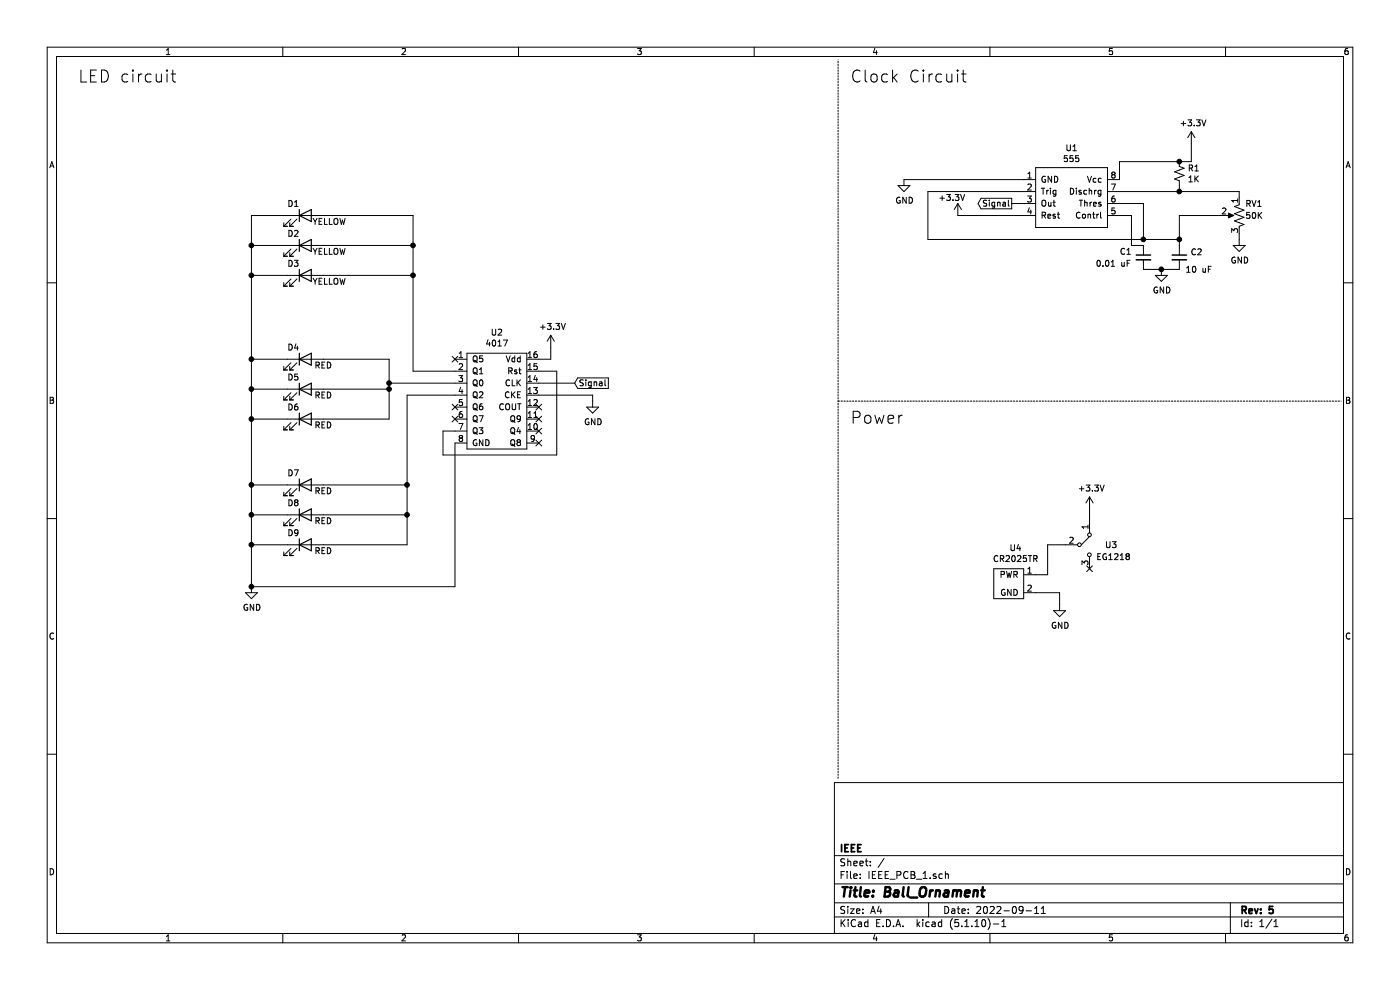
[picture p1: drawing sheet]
EESchema Schematic File Version 4
EELAYER 30 0
EELAYER END
$Descr A4 11693 8268
encoding utf-8
Sheet 1 1
Title "Ball_Ornament"
Date "2022-09-11"
Rev "5"
Comp "IEEE"
Comment1 ""
Comment2 ""
Comment3 ""
Comment4 ""
$EndDescr
Text GLabel 4800 3200 2    50   Input ~ 0
Signal
NoConn ~ 4500 3400
Wire Wire Line
	4500 3200 4800 3200
$Comp
L IEEE_PCB_Ornament:4017 U2
U 1 1
P 4150 3300
F 0 "U2" H 4150 3825 50  0000 C CNN
F 1 "4017" H 4150 3734 50  0000 C CNN
F 2 "IEEE_PCB_Ornament:4017" H 4200 3300 50  0001 C CNN
F 3 "" H 4200 3300 50  0001 C CNN
	1    4150 3300
	1    0    0    -1  
$EndComp
$Comp
L power:GND #PWR0107
U 1 1
P 4950 3350
F 0 "#PWR0107" H 4950 3100 50  0001 C CNN
F 1 "GND" H 4955 3177 50  0000 C CNN
F 2 "" H 4950 3350 50  0001 C CNN
F 3 "" H 4950 3350 50  0001 C CNN
	1    4950 3350
	1    0    0    -1  
$EndComp
$Comp
L power:+3.3V #PWR0105
U 1 1
P 4600 2900
F 0 "#PWR0105" H 4600 2750 50  0001 C CNN
F 1 "+3.3V" H 4615 3073 50  0000 C CNN
F 2 "" H 4600 2900 50  0001 C CNN
F 3 "" H 4600 2900 50  0001 C CNN
	1    4600 2900
	1    0    0    -1  
$EndComp
Wire Wire Line
	4500 3000 4600 3000
Wire Wire Line
	4600 3000 4600 2900
Wire Wire Line
	7750 2000 9550 2000
Wire Wire Line
	8550 1700 8450 1700
Wire Wire Line
	7550 1500 8550 1500
Wire Wire Line
	8550 1800 8000 1800
Wire Wire Line
	9950 1350 9950 1200
$Comp
L IEEE_PCB_Ornament:555 U1
U 1 1
P 8900 1600
F 0 "U1" H 8950 1965 50  0000 C CNN
F 1 "555" H 8950 1874 50  0000 C CNN
F 2 "IEEE_PCB_Ornament:555" H 8900 1150 50  0001 C CNN
F 3 "" H 8900 1150 50  0001 C CNN
	1    8900 1600
	1    0    0    -1  
$EndComp
Text GLabel 8450 1700 0    50   Output ~ 0
Signal
Wire Wire Line
	9850 1600 9350 1600
Wire Wire Line
	9550 1700 9350 1700
Wire Wire Line
	9350 1800 9450 1800
Wire Wire Line
	7750 1600 8550 1600
Connection ~ 9850 1350
Wire Wire Line
	9950 1350 9850 1350
$Comp
L power:+3.3V #PWR0104
U 1 1
P 8000 1800
F 0 "#PWR0104" H 8000 1650 50  0001 C CNN
F 1 "+3.3V" H 7950 1950 50  0000 C CNN
F 2 "" H 8000 1800 50  0001 C CNN
F 3 "" H 8000 1800 50  0001 C CNN
	1    8000 1800
	1    0    0    -1  
$EndComp
$Comp
L power:+3.3V #PWR0103
U 1 1
P 9950 1200
F 0 "#PWR0103" H 9950 1050 50  0001 C CNN
F 1 "+3.3V" H 9965 1373 50  0000 C CNN
F 2 "" H 9950 1200 50  0001 C CNN
F 3 "" H 9950 1200 50  0001 C CNN
	1    9950 1200
	1    0    0    -1  
$EndComp
$Comp
L power:GND #PWR0102
U 1 1
P 7550 1500
F 0 "#PWR0102" H 7550 1250 50  0001 C CNN
F 1 "GND" H 7555 1327 50  0000 C CNN
F 2 "" H 7550 1500 50  0001 C CNN
F 3 "" H 7550 1500 50  0001 C CNN
	1    7550 1500
	1    0    0    -1  
$EndComp
Wire Wire Line
	9700 2250 9850 2250
Connection ~ 9700 2250
$Comp
L power:GND #PWR0101
U 1 1
P 9700 2250
F 0 "#PWR0101" H 9700 2000 50  0001 C CNN
F 1 "GND" H 9705 2077 50  0000 C CNN
F 2 "" H 9700 2250 50  0001 C CNN
F 3 "" H 9700 2250 50  0001 C CNN
	1    9700 2250
	1    0    0    -1  
$EndComp
Wire Wire Line
	9550 2250 9700 2250
Connection ~ 9550 2000
Wire Wire Line
	7750 2000 7750 1600
Wire Wire Line
	9450 2050 9550 2050
Wire Wire Line
	9450 1800 9450 2050
Wire Wire Line
	9550 2000 9550 1700
Wire Wire Line
	9850 2000 9550 2000
Wire Wire Line
	9850 2050 9850 2000
$Comp
L Device:C_Small C2
U 1 1
P 9850 2150
F 0 "C2" H 9942 2196 50  0000 L CNN
F 1 "10 uF" H 9900 2050 50  0000 L CNN
F 2 "Capacitor_THT:CP_Radial_D5.0mm_P2.00mm" H 9850 2150 50  0001 C CNN
F 3 "~" H 9850 2150 50  0001 C CNN
	1    9850 2150
	1    0    0    -1  
$EndComp
Wire Wire Line
	9850 1550 9850 1600
Wire Wire Line
	9350 1350 9350 1500
Wire Wire Line
	9850 1350 9350 1350
$Comp
L Device:R_Small_US R1
U 1 1
P 9850 1450
F 0 "R1" H 9918 1496 50  0000 L CNN
F 1 "1K" H 9918 1405 50  0000 L CNN
F 2 "Resistor_THT:R_Axial_DIN0309_L9.0mm_D3.2mm_P12.70mm_Horizontal" H 9850 1450 50  0001 C CNN
F 3 "~" H 9850 1450 50  0001 C CNN
	1    9850 1450
	1    0    0    -1  
$EndComp
$Comp
L Device:R_POT_US RV1
U 1 1
P 10350 1800
F 0 "RV1" H 10300 1900 50  0000 R CNN
F 1 "50K" H 10300 1800 50  0000 R CNN
F 2 "IEEE_PCB_Ornament:CT6EP504" H 10350 1800 50  0001 C CNN
F 3 "~" H 10350 1800 50  0001 C CNN
	1    10350 1800
	-1   0    0    -1  
$EndComp
$Comp
L Device:C_Small C1
U 1 1
P 9550 2150
F 0 "C1" H 9350 2200 50  0000 L CNN
F 1 "0.01 uF" H 9150 2100 50  0000 L CNN
F 2 "Capacitor_THT:CP_Radial_D5.0mm_P2.00mm" H 9550 2150 50  0001 C CNN
F 3 "~" H 9550 2150 50  0001 C CNN
	1    9550 2150
	1    0    0    -1  
$EndComp
Wire Notes Line
	7000 6500 7000 500 
Wire Notes Line
	7000 3350 11200 3350
Text Notes 7100 700  0    100  ~ 0
Clock Circuit
Text Notes 7100 3550 0    100  ~ 0
Power 
Text Notes 650  700  0    100  ~ 0
LED circuit
Wire Wire Line
	9850 1800 9850 2000
Connection ~ 9850 2000
$Comp
L power:GND #PWR0110
U 1 1
P 10350 2000
F 0 "#PWR0110" H 10350 1750 50  0001 C CNN
F 1 "GND" H 10355 1827 50  0000 C CNN
F 2 "" H 10350 2000 50  0001 C CNN
F 3 "" H 10350 2000 50  0001 C CNN
	1    10350 2000
	1    0    0    -1  
$EndComp
Wire Wire Line
	9850 1600 10350 1600
Wire Wire Line
	10350 1600 10350 1650
Connection ~ 9850 1600
Wire Wire Line
	9850 1800 10200 1800
Wire Wire Line
	10350 1950 10350 2000
$Comp
L IEEE_PCB_Ornament:CR2025TR U4
U 1 1
P 8400 4900
F 0 "U4" H 8483 5225 50  0000 C CNN
F 1 "CR2025TR" H 8483 5134 50  0000 C CNN
F 2 "IEEE_PCB_Ornament:CR2025TR" H 8400 4900 50  0001 C CNN
F 3 "" H 8400 4900 50  0001 C CNN
	1    8400 4900
	1    0    0    -1  
$EndComp
$Comp
L IEEE_PCB_Ornament:EG1218 U3
U 1 1
P 9100 4550
F 0 "U3" V 9100 4369 50  0000 C CNN
F 1 "EG1218" V 9200 4350 50  0000 C CNN
F 2 "IEEE_PCB_Ornament:EG1218" H 9101 4769 50  0001 C CNN
F 3 "" H 9101 4769 50  0001 C CNN
	1    9100 4550
	0    -1   1    0   
$EndComp
$Comp
L power:+3.3V #PWR0108
U 1 1
P 9100 4250
F 0 "#PWR0108" H 9100 4100 50  0001 C CNN
F 1 "+3.3V" H 9115 4423 50  0000 C CNN
F 2 "" H 9100 4250 50  0001 C CNN
F 3 "" H 9100 4250 50  0001 C CNN
	1    9100 4250
	1    0    0    -1  
$EndComp
$Comp
L power:GND #PWR0109
U 1 1
P 8850 5050
F 0 "#PWR0109" H 8850 4800 50  0001 C CNN
F 1 "GND" H 8855 4877 50  0000 C CNN
F 2 "" H 8850 5050 50  0001 C CNN
F 3 "" H 8850 5050 50  0001 C CNN
	1    8850 5050
	1    0    0    -1  
$EndComp
Wire Wire Line
	8650 4800 8750 4800
Wire Wire Line
	8750 4800 8750 4550
Wire Wire Line
	8750 4550 8900 4550
Wire Wire Line
	8650 4950 8850 4950
Wire Wire Line
	8850 4950 8850 5050
Wire Wire Line
	9100 4350 9100 4250
NoConn ~ 9100 4750
Wire Wire Line
	4500 3300 4950 3300
Wire Wire Line
	4950 3300 4950 3350
$Comp
L Device:LED D1
U 1 1
P 2550 1800
F 0 "D1" H 2450 1900 50  0000 C CNN
F 1 "YELLOW" H 2750 1750 50  0000 C CNN
F 2 "LED_THT:LED_D5.0mm_Clear" H 2550 1800 50  0001 C CNN
F 3 "~" H 2550 1800 50  0001 C CNN
	1    2550 1800
	1    0    0    -1  
$EndComp
$Comp
L Device:LED D3
U 1 1
P 2550 2300
F 0 "D3" H 2450 2400 50  0000 C CNN
F 1 "YELLOW" H 2750 2250 50  0000 C CNN
F 2 "LED_THT:LED_D5.0mm_Clear" H 2550 2300 50  0001 C CNN
F 3 "~" H 2550 2300 50  0001 C CNN
	1    2550 2300
	1    0    0    -1  
$EndComp
$Comp
L Device:LED D4
U 1 1
P 2550 3000
F 0 "D4" H 2450 3100 50  0000 C CNN
F 1 "RED" H 2700 2950 50  0000 C CNN
F 2 "LED_THT:LED_D5.0mm_Clear" H 2550 3000 50  0001 C CNN
F 3 "~" H 2550 3000 50  0001 C CNN
	1    2550 3000
	1    0    0    -1  
$EndComp
$Comp
L Device:LED D5
U 1 1
P 2550 3250
F 0 "D5" H 2450 3350 50  0000 C CNN
F 1 "RED" H 2700 3200 50  0000 C CNN
F 2 "LED_THT:LED_D5.0mm_Clear" H 2550 3250 50  0001 C CNN
F 3 "~" H 2550 3250 50  0001 C CNN
	1    2550 3250
	1    0    0    -1  
$EndComp
$Comp
L Device:LED D6
U 1 1
P 2550 3500
F 0 "D6" H 2450 3600 50  0000 C CNN
F 1 "RED" H 2700 3450 50  0000 C CNN
F 2 "LED_THT:LED_D5.0mm_Clear" H 2550 3500 50  0001 C CNN
F 3 "~" H 2550 3500 50  0001 C CNN
	1    2550 3500
	1    0    0    -1  
$EndComp
$Comp
L Device:LED D7
U 1 1
P 2550 4050
F 0 "D7" H 2450 4150 50  0000 C CNN
F 1 "RED" H 2700 4000 50  0000 C CNN
F 2 "LED_THT:LED_D5.0mm_Clear" H 2550 4050 50  0001 C CNN
F 3 "~" H 2550 4050 50  0001 C CNN
	1    2550 4050
	1    0    0    -1  
$EndComp
$Comp
L Device:LED D8
U 1 1
P 2550 4300
F 0 "D8" H 2450 4400 50  0000 C CNN
F 1 "RED" H 2700 4250 50  0000 C CNN
F 2 "LED_THT:LED_D5.0mm_Clear" H 2550 4300 50  0001 C CNN
F 3 "~" H 2550 4300 50  0001 C CNN
	1    2550 4300
	1    0    0    -1  
$EndComp
$Comp
L Device:LED D9
U 1 1
P 2550 4550
F 0 "D9" H 2450 4650 50  0000 C CNN
F 1 "RED" H 2700 4500 50  0000 C CNN
F 2 "LED_THT:LED_D5.0mm_Clear" H 2550 4550 50  0001 C CNN
F 3 "~" H 2550 4550 50  0001 C CNN
	1    2550 4550
	1    0    0    -1  
$EndComp
Wire Wire Line
	3800 3100 3450 3100
Wire Wire Line
	3450 3100 3450 2300
Wire Wire Line
	3450 1800 2700 1800
Wire Wire Line
	2700 2050 3450 2050
Connection ~ 3450 2050
Wire Wire Line
	3450 2050 3450 1800
Wire Wire Line
	2700 2300 3450 2300
Connection ~ 3450 2300
Wire Wire Line
	3450 2300 3450 2050
Wire Wire Line
	3800 3200 3250 3200
Wire Wire Line
	3250 3200 3250 3000
Wire Wire Line
	3250 3000 2700 3000
Wire Wire Line
	3250 3200 3250 3250
Wire Wire Line
	3250 3250 2700 3250
Connection ~ 3250 3200
Wire Wire Line
	3250 3250 3250 3500
Wire Wire Line
	3250 3500 2700 3500
Connection ~ 3250 3250
Wire Wire Line
	3800 3300 3400 3300
Wire Wire Line
	3400 3300 3400 4050
Wire Wire Line
	3400 4050 2700 4050
Wire Wire Line
	3400 4050 3400 4300
Wire Wire Line
	3400 4300 2700 4300
Connection ~ 3400 4050
Wire Wire Line
	3400 4300 3400 4550
Wire Wire Line
	3400 4550 2700 4550
Connection ~ 3400 4300
$Comp
L power:GND #PWR0106
U 1 1
P 2100 4900
F 0 "#PWR0106" H 2100 4650 50  0001 C CNN
F 1 "GND" H 2105 4727 50  0000 C CNN
F 2 "" H 2100 4900 50  0001 C CNN
F 3 "" H 2100 4900 50  0001 C CNN
	1    2100 4900
	1    0    0    -1  
$EndComp
Wire Wire Line
	2100 4900 3800 4900
Wire Wire Line
	3800 4900 3800 3700
Wire Wire Line
	2400 1800 2100 1800
Wire Wire Line
	2100 1800 2100 2050
Connection ~ 2100 4900
Wire Wire Line
	2400 2050 2100 2050
Connection ~ 2100 2050
Wire Wire Line
	2100 2050 2100 2300
Wire Wire Line
	2400 2300 2100 2300
Connection ~ 2100 2300
Wire Wire Line
	2100 2300 2100 3000
Wire Wire Line
	2400 3000 2100 3000
Connection ~ 2100 3000
Wire Wire Line
	2100 3000 2100 3250
Wire Wire Line
	2400 3250 2100 3250
Connection ~ 2100 3250
Wire Wire Line
	2100 3250 2100 3500
Wire Wire Line
	2100 3500 2400 3500
Connection ~ 2100 3500
Wire Wire Line
	2100 3500 2100 4050
Wire Wire Line
	2400 4050 2100 4050
Connection ~ 2100 4050
Wire Wire Line
	2100 4050 2100 4300
Wire Wire Line
	2400 4300 2100 4300
Connection ~ 2100 4300
Wire Wire Line
	2100 4300 2100 4550
Wire Wire Line
	2400 4550 2100 4550
Connection ~ 2100 4550
Wire Wire Line
	2100 4550 2100 4900
Wire Wire Line
	3800 3600 3700 3600
Wire Wire Line
	3700 3600 3700 3800
Wire Wire Line
	3700 3800 4650 3800
Wire Wire Line
	4650 3800 4650 3100
Wire Wire Line
	4650 3100 4500 3100
NoConn ~ 3800 3000
NoConn ~ 3800 3400
NoConn ~ 3800 3500
NoConn ~ 4500 3500
NoConn ~ 4500 3600
NoConn ~ 4500 3700
$Comp
L Device:LED D2
U 1 1
P 2550 2050
F 0 "D2" H 2450 2150 50  0000 C CNN
F 1 "YELLOW" H 2750 2000 50  0000 C CNN
F 2 "LED_THT:LED_D5.0mm_Clear" H 2550 2050 50  0001 C CNN
F 3 "~" H 2550 2050 50  0001 C CNN
	1    2550 2050
	1    0    0    -1  
$EndComp
$EndSCHEMATC
